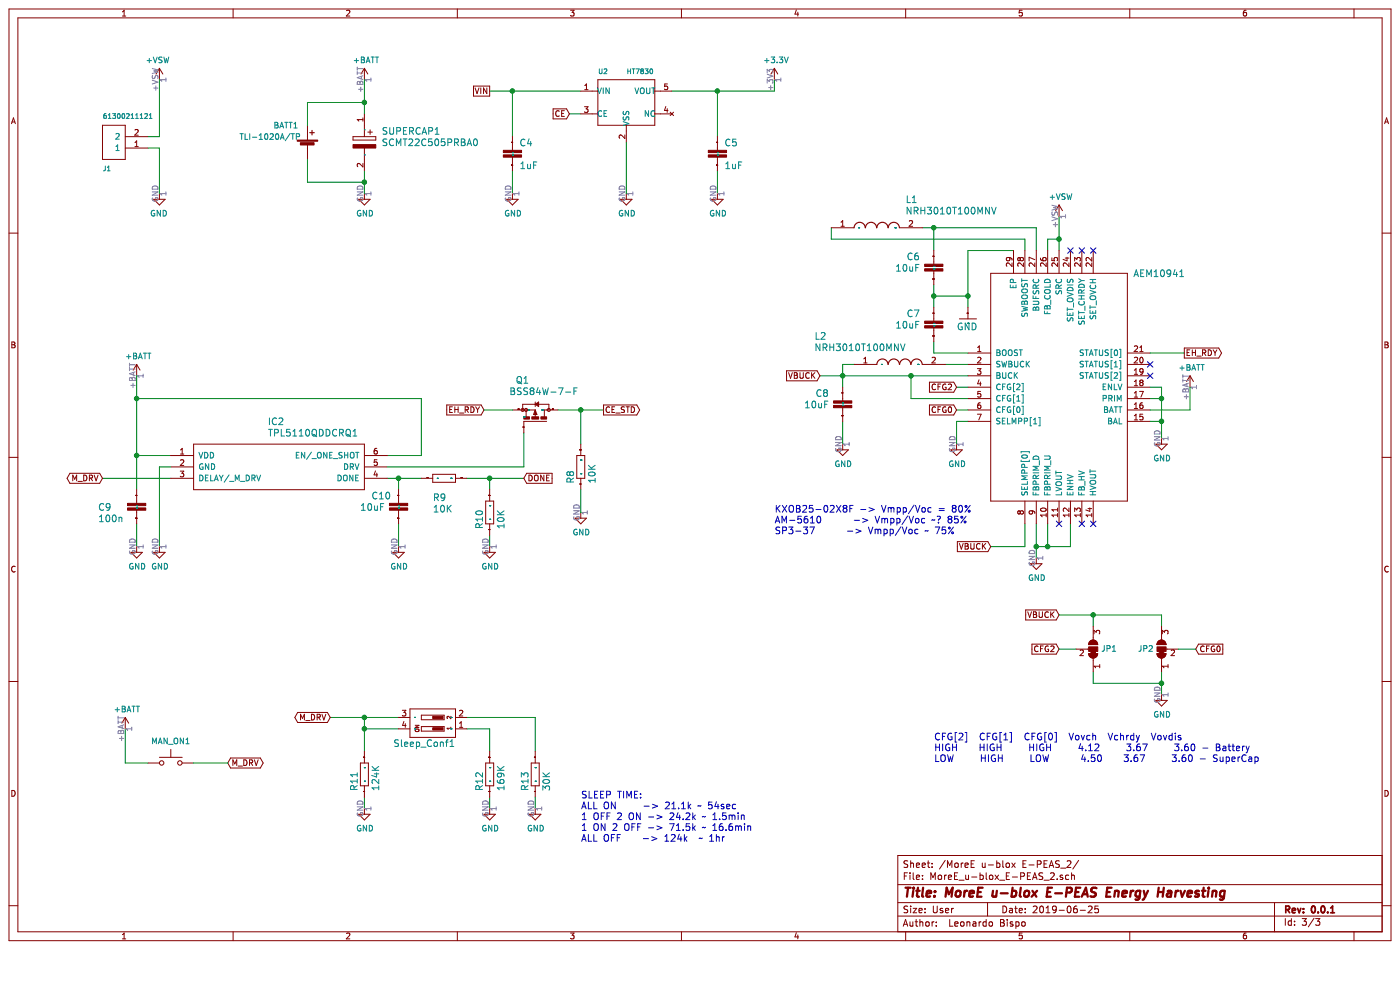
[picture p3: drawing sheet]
EESchema Schematic File Version 4
LIBS:MoreE u-blox E-PEAS-cache
EELAYER 29 0
EELAYER END
$Descr User 12294 8339
encoding utf-8
Sheet 3 3
Title "MoreE u-blox E-PEAS Energy Harvesting"
Date "2019-06-25"
Rev "0.0.1"
Comp ""
Comment1 "Leonardo Bispo"
Comment2 ""
Comment3 ""
Comment4 ""
$EndDescr
Wire Wire Line
	3400 4200 3500 4200
Wire Wire Line
	3500 4200 3700 4200
Wire Wire Line
	3500 4300 3500 4200
Connection ~ 3500 4200
Wire Wire Line
	4100 4200 4300 4200
Wire Wire Line
	4300 4300 4300 4200
Wire Wire Line
	4300 4200 4600 4200
Connection ~ 4300 4200
Wire Wire Line
	4300 4700 4300 4800
Wire Wire Line
	1500 4100 1400 4100
Wire Wire Line
	1400 4100 1400 4800
Wire Wire Line
	3500 4600 3500 4800
Wire Wire Line
	7400 3700 7400 3900
Wire Wire Line
	8500 2600 8500 2700
Wire Wire Line
	8200 2500 8200 2600
Wire Wire Line
	8200 2600 8500 2600
Wire Wire Line
	8900 2200 8500 2200
Wire Wire Line
	8500 2200 8500 2600
Wire Wire Line
	8200 2700 8200 2600
Connection ~ 8500 2600
Connection ~ 8200 2600
Wire Wire Line
	8500 3700 8400 3700
Wire Wire Line
	8400 3700 8400 3900
Wire Wire Line
	9100 4600 9100 4800
Wire Wire Line
	9100 4800 9100 4900
Wire Wire Line
	9200 4600 9200 4800
Wire Wire Line
	9200 4800 9100 4800
Wire Wire Line
	9400 4600 9400 4800
Wire Wire Line
	9400 4800 9200 4800
Connection ~ 9100 4800
Connection ~ 9200 4800
Wire Wire Line
	3200 7100 3200 7000
Wire Wire Line
	4300 7000 4300 7100
Wire Wire Line
	4700 7000 4700 7100
Wire Wire Line
	10200 5900 10200 6000
Wire Wire Line
	10200 6000 10200 6100
Wire Wire Line
	9600 5900 9600 6000
Wire Wire Line
	9600 6000 10200 6000
Connection ~ 10200 6000
Wire Wire Line
	1200 4600 1200 4800
Wire Wire Line
	3400 4100 4600 4100
Wire Wire Line
	4600 4100 4600 3800
Wire Wire Line
	4900 3600 5100 3600
Wire Wire Line
	1500 4200 900  4200
Wire Wire Line
	3500 6300 3200 6300
Wire Wire Line
	3200 6300 2900 6300
Wire Wire Line
	3500 6400 3200 6400
Wire Wire Line
	3200 6400 3200 6300
Wire Wire Line
	3200 6400 3200 6600
Connection ~ 3200 6300
Connection ~ 3200 6400
Wire Wire Line
	8500 3200 8300 3200
Wire Wire Line
	7500 3200 7400 3200
Wire Wire Line
	7400 3200 7400 3300
Wire Wire Line
	7400 3300 7400 3400
Wire Wire Line
	8500 3300 8000 3300
Wire Wire Line
	8000 3300 7400 3300
Wire Wire Line
	7400 3300 7200 3300
Wire Wire Line
	8500 3500 8000 3500
Wire Wire Line
	8000 3500 8000 3300
Connection ~ 7400 3300
Connection ~ 8000 3300
Wire Wire Line
	9000 4600 9000 4800
Wire Wire Line
	9000 4800 8700 4800
Wire Wire Line
	9600 5500 9600 5400
Wire Wire Line
	10200 5500 10200 5400
Wire Wire Line
	10200 5400 9600 5400
Connection ~ 9600 5400
Wire Wire Line
	9100 2200 9100 2000
Wire Wire Line
	9100 2000 8200 2000
Wire Wire Line
	8200 2000 8100 2000
Wire Wire Line
	8200 2200 8200 2000
Connection ~ 8200 2000
Wire Wire Line
	9000 2200 9000 2100
Wire Wire Line
	7300 2100 7300 2000
Wire Wire Line
	9000 2100 7300 2100
Wire Wire Line
	8500 3100 8200 3100
Wire Wire Line
	8200 3100 8200 3000
Wire Wire Line
	4100 6400 4300 6400
Wire Wire Line
	4300 6400 4300 6600
Wire Wire Line
	4100 6300 4700 6300
Wire Wire Line
	4700 6300 4700 6600
Wire Wire Line
	3400 4000 3700 4000
Wire Wire Line
	1500 4000 1200 4000
Wire Wire Line
	1200 4300 1200 4000
Connection ~ 1200 4000
Wire Wire Line
	3200 1000 3200 900 
Wire Wire Line
	1100 6700 1100 6400
Wire Wire Line
	9300 2200 9300 2100
Wire Wire Line
	9300 2100 9300 1900
Wire Wire Line
	9200 2200 9200 2100
Wire Wire Line
	9200 2100 9300 2100
Connection ~ 9300 2100
Wire Wire Line
	8500 3400 8400 3400
Wire Wire Line
	8500 3600 8400 3600
$Comp
L MoreE_u-blox_E-PEAS-eagle-import:TPL5110QDDCRQ1 IC?
U 1 1
P 1500 4000
AR Path="/BC34DC86" Ref="IC?"  Part="1" 
AR Path="/5D11F4B8/BC34DC86" Ref="IC2"  Part="1" 
F 0 "IC2" H 2350 4300 59  0000 L CNN
F 1 "TPL5110QDDCRQ1" H 2350 4200 59  0000 L CNN
F 2 "Package_TO_SOT_SMD:SOT-23-6" H 1500 4000 50  0001 C CNN
F 3 "" H 1500 4000 50  0001 C CNN
	1    1500 4000
	1    0    0    -1  
$EndComp
$Comp
L MoreE_u-blox_E-PEAS-eagle-import:R-EU_R0805 R?
U 1 1
P 3900 4200
AR Path="/0F3C4881" Ref="R?"  Part="1" 
AR Path="/5D11F4B8/0F3C4881" Ref="R9"  Part="1" 
F 0 "R9" H 3800 4000 59  0000 L BNN
F 1 "10K" H 3800 3900 59  0000 L BNN
F 2 "Resistor_SMD:R_0805_2012Metric" H 3900 4200 50  0001 C CNN
F 3 "" H 3900 4200 50  0001 C CNN
	1    3900 4200
	1    0    0    -1  
$EndComp
$Comp
L MoreE_u-blox_E-PEAS-eagle-import:R-EU_R0805 R?
U 1 1
P 4300 4500
AR Path="/2A684572" Ref="R?"  Part="1" 
AR Path="/5D11F4B8/2A684572" Ref="R10"  Part="1" 
F 0 "R10" H 4150 4559 59  0000 L BNN
F 1 "10K" H 4150 4370 59  0000 L BNN
F 2 "Resistor_SMD:R_0805_2012Metric" H 4300 4500 50  0001 C CNN
F 3 "" H 4300 4500 50  0001 C CNN
	1    4300 4500
	0    -1   -1   0   
$EndComp
$Comp
L MoreE_u-blox_E-PEAS-eagle-import:AEM10941 PS?
U 1 1
P 8500 3100
AR Path="/48CCC9E0" Ref="PS?"  Part="1" 
AR Path="/5D11F4B8/48CCC9E0" Ref="AEM10941"  Part="1" 
F 0 "AEM10941" H 9950 3800 59  0000 L CNN
F 1 "AEM10941" H 9950 3700 59  0001 L CNN
F 2 "Package_DFN_QFN:QFN-28-1EP_5x5mm_P0.5mm_EP3.35x3.35mm" H 8500 3100 50  0001 C CNN
F 3 "" H 8500 3100 50  0001 C CNN
	1    8500 3100
	1    0    0    -1  
$EndComp
$Comp
L MoreE_u-blox_E-PEAS-eagle-import:BSS84 Q?
U 1 1
P 4700 3600
AR Path="/1DEDC509" Ref="Q?"  Part="1" 
AR Path="/5D11F4B8/1DEDC509" Ref="Q1"  Part="1" 
F 0 "Q1" V 4990 3650 59  0000 L BNN
F 1 "BSS84W-7-F" V 4890 3220 59  0000 L BNN
F 2 "Package_TO_SOT_SMD:SOT-323_SC-70" H 4700 3600 50  0001 C CNN
F 3 "" H 4700 3600 50  0001 C CNN
	1    4700 3600
	0    -1   -1   0   
$EndComp
$Comp
L MoreE_u-blox_E-PEAS-eagle-import:SCMT22C505PRBA0 SUPERCAP?
U 1 1
P 3200 1000
AR Path="/D8050534" Ref="SUPERCAP?"  Part="1" 
AR Path="/5D11F4B8/D8050534" Ref="SUPERCAP1"  Part="1" 
F 0 "SUPERCAP1" V 3350 1150 59  0000 L CNN
F 1 "SCMT22C505PRBA0" V 3450 1150 59  0000 L CNN
F 2 "SamacSys_Parts:SCMT22C505PRBA0" H 3200 1000 50  0001 C CNN
F 3 "" H 3200 1000 50  0001 C CNN
	1    3200 1000
	0    1    1    0   
$EndComp
$Comp
L MoreE_u-blox_E-PEAS-eagle-import:NRH3010T100MNV L?
U 1 1
P 7500 3200
AR Path="/FF1B59BB" Ref="L?"  Part="1" 
AR Path="/5D11F4B8/FF1B59BB" Ref="L2"  Part="1" 
F 0 "L2" H 7150 3450 59  0000 L CNN
F 1 "NRH3010T100MNV" H 7150 3350 59  0000 L CNN
F 2 "SamacSys_Parts:L_Taiyo-Yuden_NRH30xx" H 7500 3200 50  0001 C CNN
F 3 "" H 7500 3200 50  0001 C CNN
	1    7500 3200
	1    0    0    -1  
$EndComp
$Comp
L MoreE_u-blox_E-PEAS-eagle-import:NRH3010T100MNV L?
U 1 1
P 7300 2000
AR Path="/B1AD6528" Ref="L?"  Part="1" 
AR Path="/5D11F4B8/B1AD6528" Ref="L1"  Part="1" 
F 0 "L1" H 7950 2250 59  0000 L CNN
F 1 "NRH3010T100MNV" H 7950 2150 59  0000 L CNN
F 2 "SamacSys_Parts:L_Taiyo-Yuden_NRH30xx" H 7300 2000 50  0001 C CNN
F 3 "" H 7300 2000 50  0001 C CNN
	1    7300 2000
	1    0    0    -1  
$EndComp
$Comp
L MoreE_u-blox_E-PEAS-eagle-import:GND #GND?
U 1 1
P 8500 2800
AR Path="/FD0A31A1" Ref="#GND?"  Part="1" 
AR Path="/5D11F4B8/FD0A31A1" Ref="#GND05"  Part="1" 
F 0 "#GND05" H 8500 2800 50  0001 C CNN
F 1 "GND" H 8400 2700 59  0000 L BNN
F 2 "" H 8500 2800 50  0001 C CNN
F 3 "" H 8500 2800 50  0001 C CNN
	1    8500 2800
	1    0    0    -1  
$EndComp
$Comp
L MoreE_u-blox_E-PEAS-eagle-import:DP02 S?
U 1 1
P 3800 6400
AR Path="/788C9994" Ref="S?"  Part="1" 
AR Path="/5D11F4B8/788C9994" Ref="Sleep_Conf1"  Part="1" 
F 0 "Sleep_Conf1" V 3700 6200 59  0000 L BNN
F 1 "Sleep Conf" V 4075 6200 59  0001 L BNN
F 2 "Button_Switch_THT:SW_DIP_SPSTx02_Slide_9.78x7.26mm_W7.62mm_P2.54mm" H 3800 6400 50  0001 C CNN
F 3 "" H 3800 6400 50  0001 C CNN
	1    3800 6400
	0    -1   -1   0   
$EndComp
$Comp
L MoreE_u-blox_E-PEAS-eagle-import:R-EU_R0805 R?
U 1 1
P 3200 6800
AR Path="/81C17172" Ref="R?"  Part="1" 
AR Path="/5D11F4B8/81C17172" Ref="R11"  Part="1" 
F 0 "R11" H 3050 6859 59  0000 L BNN
F 1 "124K" H 3050 6670 59  0000 L BNN
F 2 "Resistor_SMD:R_0805_2012Metric" H 3200 6800 50  0001 C CNN
F 3 "" H 3200 6800 50  0001 C CNN
F 4 "0805W8F1243T5E " H 3200 6800 59  0001 L BNN "PNUM"
	1    3200 6800
	0    -1   -1   0   
$EndComp
$Comp
L MoreE_u-blox_E-PEAS-eagle-import:R-EU_R0805 R?
U 1 1
P 4300 6800
AR Path="/4E5CB1FF" Ref="R?"  Part="1" 
AR Path="/5D11F4B8/4E5CB1FF" Ref="R12"  Part="1" 
F 0 "R12" H 4150 6859 59  0000 L BNN
F 1 "169K" H 4150 6670 59  0000 L BNN
F 2 "Resistor_SMD:R_0805_2012Metric" H 4300 6800 50  0001 C CNN
F 3 "" H 4300 6800 50  0001 C CNN
F 4 "0805W8F1243T5E " H 4300 6800 59  0001 L BNN "PNUM"
	1    4300 6800
	0    -1   -1   0   
$EndComp
$Comp
L MoreE_u-blox_E-PEAS-eagle-import:R-EU_R0805 R?
U 1 1
P 4700 6800
AR Path="/56FE2A08" Ref="R?"  Part="1" 
AR Path="/5D11F4B8/56FE2A08" Ref="R13"  Part="1" 
F 0 "R13" H 4550 6859 59  0000 L BNN
F 1 "30K" H 4550 6670 59  0000 L BNN
F 2 "Resistor_SMD:R_0805_2012Metric" H 4700 6800 50  0001 C CNN
F 3 "" H 4700 6800 50  0001 C CNN
F 4 "0805W8F1243T5E " H 4700 6800 59  0001 L BNN "PNUM"
	1    4700 6800
	0    -1   -1   0   
$EndComp
$Comp
L MoreE_u-blox_E-PEAS-eagle-import:C-EUC0805 C?
U 1 1
P 8200 2800
AR Path="/C3EA450F" Ref="C?"  Part="1" 
AR Path="/5D11F4B8/C3EA450F" Ref="C7"  Part="1" 
F 0 "C7" H 7960 2815 59  0000 L BNN
F 1 "10uF" H 7860 2715 59  0000 L BNN
F 2 "Capacitor_SMD:C_0805_2012Metric" H 8200 2800 50  0001 C CNN
F 3 "" H 8200 2800 50  0001 C CNN
	1    8200 2800
	1    0    0    -1  
$EndComp
$Comp
L MoreE_u-blox_E-PEAS-eagle-import:C-EUC0805 C?
U 1 1
P 8200 2300
AR Path="/487BCAB4" Ref="C?"  Part="1" 
AR Path="/5D11F4B8/487BCAB4" Ref="C6"  Part="1" 
F 0 "C6" H 7960 2315 59  0000 L BNN
F 1 "10uF" H 7860 2215 59  0000 L BNN
F 2 "Capacitor_SMD:C_0805_2012Metric" H 8200 2300 50  0001 C CNN
F 3 "" H 8200 2300 50  0001 C CNN
	1    8200 2300
	1    0    0    -1  
$EndComp
$Comp
L MoreE_u-blox_E-PEAS-eagle-import:C-EUC0805 C?
U 1 1
P 7400 3500
AR Path="/607D4452" Ref="C?"  Part="1" 
AR Path="/5D11F4B8/607D4452" Ref="C8"  Part="1" 
F 0 "C8" H 7160 3515 59  0000 L BNN
F 1 "10uF" H 7060 3415 59  0000 L BNN
F 2 "Capacitor_SMD:C_0805_2012Metric" H 7400 3500 50  0001 C CNN
F 3 "" H 7400 3500 50  0001 C CNN
	1    7400 3500
	1    0    0    -1  
$EndComp
$Comp
L MoreE_u-blox_E-PEAS-eagle-import:61300211121 J?
U 1 1
P 1000 1300
AR Path="/449C7C68" Ref="J?"  Part="1" 
AR Path="/5D11F4B8/449C7C68" Ref="J1"  Part="1" 
F 0 "J1" H 900 1460 42  0000 L BNN
F 1 "61300211121" H 900 1000 42  0000 L BNN
F 2 "SamacSys_Parts:PinHeader_1x02_P2.54mm_Vertical" H 1000 1300 50  0001 C CNN
F 3 "" H 1000 1300 50  0001 C CNN
	1    1000 1300
	1    0    0    1   
$EndComp
$Comp
L MoreE_u-blox_E-PEAS-eagle-import:C-EUC0805 C?
U 1 1
P 1200 4400
AR Path="/08F1D4ED" Ref="C?"  Part="1" 
AR Path="/5D11F4B8/08F1D4ED" Ref="C9"  Part="1" 
F 0 "C9" H 860 4315 59  0000 L BNN
F 1 "100n" H 860 4215 59  0000 L BNN
F 2 "Capacitor_SMD:C_0805_2012Metric" H 1200 4400 50  0001 C CNN
F 3 "" H 1200 4400 50  0001 C CNN
	1    1200 4400
	1    0    0    -1  
$EndComp
$Comp
L MoreE_u-blox_E-PEAS-eagle-import:C-EUC0805 C?
U 1 1
P 3500 4400
AR Path="/CFDC1CA0" Ref="C?"  Part="1" 
AR Path="/5D11F4B8/CFDC1CA0" Ref="C10"  Part="1" 
F 0 "C10" H 3260 4415 59  0000 L BNN
F 1 "10uF" H 3160 4315 59  0000 L BNN
F 2 "Capacitor_SMD:C_0805_2012Metric" H 3500 4400 50  0001 C CNN
F 3 "" H 3500 4400 50  0001 C CNN
	1    3500 4400
	1    0    0    -1  
$EndComp
Text Notes 5100 7400 0    59   ~ 0
SLEEP TIME:\nALL ON     -> 21.1k ~~ 54sec\n1 OFF 2 ON -> 24.2k ~~ 1.5min\n1 ON 2 OFF -> 71.5k ~~ 16.6min\nALL OFF    -> 124k  ~~ 1hr
Text Notes 8200 6700 0    59   ~ 0
CFG[2]  CFG[1]  CFG[0]  Vovch  Vchrdy  Vovdis\nHIGH    HIGH     HIGH     4.12     3.67     3.60 - Battery\nLOW     HIGH     LOW      4.50    3.67     3.60 - SuperCap
$Comp
L power:+BATT #PWR013
U 1 1
P 3200 700
F 0 "#PWR013" H 3200 550 50  0001 C CNN
F 1 "+BATT" H 3215 873 50  0000 C CNN
F 2 "" H 3200 700 50  0001 C CNN
F 3 "" H 3200 700 50  0001 C CNN
	1    3200 700 
	1    0    0    -1  
$EndComp
$Comp
L power:GND #PWR021
U 1 1
P 3200 1700
F 0 "#PWR021" H 3200 1450 50  0001 C CNN
F 1 "GND" H 3205 1527 50  0000 C CNN
F 2 "" H 3200 1700 50  0001 C CNN
F 3 "" H 3200 1700 50  0001 C CNN
	1    3200 1700
	1    0    0    -1  
$EndComp
$Comp
L power:GND #PWR016
U 1 1
P 1400 1700
F 0 "#PWR016" H 1400 1450 50  0001 C CNN
F 1 "GND" H 1405 1527 50  0000 C CNN
F 2 "" H 1400 1700 50  0001 C CNN
F 3 "" H 1400 1700 50  0001 C CNN
	1    1400 1700
	-1   0    0    -1  
$EndComp
$Comp
L power:+VSW #PWR014
U 1 1
P 1400 700
F 0 "#PWR014" H 1400 550 50  0001 C CNN
F 1 "+VSW" H 1415 873 50  0000 C CNN
F 2 "" H 1400 700 50  0001 C CNN
F 3 "" H 1400 700 50  0001 C CNN
	1    1400 700 
	-1   0    0    -1  
$EndComp
$Comp
L power:+VSW #PWR017
U 1 1
P 9300 1900
F 0 "#PWR017" H 9300 1750 50  0001 C CNN
F 1 "+VSW" H 9315 2073 50  0000 C CNN
F 2 "" H 9300 1900 50  0001 C CNN
F 3 "" H 9300 1900 50  0001 C CNN
	1    9300 1900
	1    0    0    -1  
$EndComp
$Comp
L power:+BATT #PWR022
U 1 1
P 1200 3300
F 0 "#PWR022" H 1200 3150 50  0001 C CNN
F 1 "+BATT" H 1215 3473 50  0000 C CNN
F 2 "" H 1200 3300 50  0001 C CNN
F 3 "" H 1200 3300 50  0001 C CNN
	1    1200 3300
	1    0    0    -1  
$EndComp
Text GLabel 4250 3600 0    50   Input ~ 0
EH_RDY
Text GLabel 10400 3100 2    50   Output ~ 0
EH_RDY
Text GLabel 5300 3600 2    50   Output ~ 0
CE_STD
Text GLabel 4600 4200 2    50   Input ~ 0
DONE
Text GLabel 900  4200 0    50   BiDi ~ 0
M_DRV
Text GLabel 2900 6300 0    50   BiDi ~ 0
M_DRV
Text GLabel 2000 6700 2    50   BiDi ~ 0
M_DRV
$Comp
L power:+BATT #PWR025
U 1 1
P 1100 6400
F 0 "#PWR025" H 1100 6250 50  0001 C CNN
F 1 "+BATT" H 1115 6573 50  0000 C CNN
F 2 "" H 1100 6400 50  0001 C CNN
F 3 "" H 1100 6400 50  0001 C CNN
	1    1100 6400
	1    0    0    -1  
$EndComp
Text GLabel 10500 5700 2    50   Input ~ 0
CFG0
Text GLabel 9300 5700 0    50   Input ~ 0
CFG2
Text GLabel 8400 3400 0    50   Input ~ 0
CFG2
Text GLabel 8400 3600 0    50   Input ~ 0
CFG0
Text Notes 6800 4700 0    59   ~ 0
KXOB25-02X8F -> Vmpp/Voc = 80%\nAM-5610      -> Vmpp/Voc ~~? 85%\nSP3-37      -> Vmpp/Voc ~~ 75%
Text GLabel 8700 4800 0    50   Input ~ 0
VBUCK
Text GLabel 7200 3300 0    50   Input ~ 0
VBUCK
Text GLabel 9300 5400 0    50   Input ~ 0
VBUCK
Wire Wire Line
	9300 5400 9600 5400
$Comp
L MoreE_u-blox_E-PEAS-eagle-import:R-EU_R0805 R?
U 1 1
P 5100 4100
AR Path="/5D1F5068" Ref="R?"  Part="1" 
AR Path="/5D11F4B8/5D1F5068" Ref="R8"  Part="1" 
F 0 "R8" H 4950 4159 59  0000 L BNN
F 1 "10K" H 4950 3970 59  0000 L BNN
F 2 "Resistor_SMD:R_0805_2012Metric" H 5100 4100 50  0001 C CNN
F 3 "" H 5100 4100 50  0001 C CNN
	1    5100 4100
	0    -1   -1   0   
$EndComp
$Comp
L power:GND #PWR024
U 1 1
P 5100 4500
F 0 "#PWR024" H 5100 4250 50  0001 C CNN
F 1 "GND" H 5105 4327 50  0000 C CNN
F 2 "" H 5100 4500 50  0001 C CNN
F 3 "" H 5100 4500 50  0001 C CNN
	1    5100 4500
	1    0    0    -1  
$EndComp
Wire Wire Line
	5100 3900 5100 3600
Connection ~ 5100 3600
Wire Wire Line
	5100 4300 5100 4500
$Comp
L Device:Battery_Cell BATT1
U 1 1
P 2700 1300
F 0 "BATT1" H 2400 1500 50  0000 L CNN
F 1 "TLI-1020A/TP" H 2100 1400 50  0000 L CNN
F 2 "" V 2700 1360 50  0001 C CNN
F 3 "~" V 2700 1360 50  0001 C CNN
	1    2700 1300
	1    0    0    -1  
$EndComp
Wire Wire Line
	2700 1100 2700 900 
Wire Wire Line
	2700 900  3200 900 
Connection ~ 3200 900 
Wire Wire Line
	3200 900  3200 700 
Wire Wire Line
	4500 1500 4500 1700
Wire Wire Line
	6300 1500 6300 1700
Wire Wire Line
	5900 800  6300 800 
Wire Wire Line
	6300 800  6800 800 
Wire Wire Line
	6300 1200 6300 800 
Wire Wire Line
	6800 700  6800 800 
Connection ~ 6300 800 
Wire Wire Line
	5100 800  4500 800 
Wire Wire Line
	4500 800  4300 800 
Wire Wire Line
	4500 1200 4500 800 
Connection ~ 4500 800 
$Comp
L MoreE_u-blox_E-PEAS-eagle-import:C-EUC0805 C?
U 1 1
P 4500 1300
AR Path="/C8E3AF05" Ref="C?"  Part="1" 
AR Path="/5D11F4B8/C8E3AF05" Ref="C4"  Part="1" 
F 0 "C4" H 4560 1315 59  0000 L BNN
F 1 "1uF" H 4560 1115 59  0000 L BNN
F 2 "Capacitor_SMD:C_0805_2012Metric" H 4500 1300 50  0001 C CNN
F 3 "" H 4500 1300 50  0001 C CNN
	1    4500 1300
	1    0    0    -1  
$EndComp
$Comp
L MoreE_u-blox_E-PEAS-eagle-import:C-EUC0805 C?
U 1 1
P 6300 1300
AR Path="/AC671DB5" Ref="C?"  Part="1" 
AR Path="/5D11F4B8/AC671DB5" Ref="C5"  Part="1" 
F 0 "C5" H 6360 1315 59  0000 L BNN
F 1 "1uF" H 6360 1115 59  0000 L BNN
F 2 "Capacitor_SMD:C_0805_2012Metric" H 6300 1300 50  0001 C CNN
F 3 "" H 6300 1300 50  0001 C CNN
	1    6300 1300
	1    0    0    -1  
$EndComp
$Comp
L power:+3.3V #PWR015
U 1 1
P 6800 700
F 0 "#PWR015" H 6800 550 50  0001 C CNN
F 1 "+3.3V" H 6815 873 50  0000 C CNN
F 2 "" H 6800 700 50  0001 C CNN
F 3 "" H 6800 700 50  0001 C CNN
	1    6800 700 
	1    0    0    -1  
$EndComp
Text GLabel 4300 800  0    50   UnSpc ~ 0
VIN
Wire Wire Line
	5100 1000 5000 1000
Text GLabel 5000 1000 0    50   Input ~ 0
CE
$Comp
L power:GND #PWR018
U 1 1
P 4500 1700
F 0 "#PWR018" H 4500 1450 50  0001 C CNN
F 1 "GND" H 4505 1527 50  0000 C CNN
F 2 "" H 4500 1700 50  0001 C CNN
F 3 "" H 4500 1700 50  0001 C CNN
	1    4500 1700
	1    0    0    -1  
$EndComp
$Comp
L power:GND #PWR019
U 1 1
P 5500 1700
F 0 "#PWR019" H 5500 1450 50  0001 C CNN
F 1 "GND" H 5505 1527 50  0000 C CNN
F 2 "" H 5500 1700 50  0001 C CNN
F 3 "" H 5500 1700 50  0001 C CNN
	1    5500 1700
	1    0    0    -1  
$EndComp
$Comp
L power:GND #PWR020
U 1 1
P 6300 1700
F 0 "#PWR020" H 6300 1450 50  0001 C CNN
F 1 "GND" H 6305 1527 50  0000 C CNN
F 2 "" H 6300 1700 50  0001 C CNN
F 3 "" H 6300 1700 50  0001 C CNN
	1    6300 1700
	1    0    0    -1  
$EndComp
Wire Wire Line
	3200 1500 3200 1600
Wire Wire Line
	2700 1400 2700 1600
Wire Wire Line
	2700 1600 3200 1600
Connection ~ 3200 1600
Wire Wire Line
	3200 1600 3200 1700
Wire Wire Line
	1400 1200 1300 1200
Wire Wire Line
	1300 1300 1400 1300
Wire Wire Line
	1400 1300 1400 1700
$Comp
L MoreE_u-blox_E-PEAS-eagle-import:PMIC-LDO-XC6204B332MR(SOT23-5) U?
U 1 1
P 5500 900
AR Path="/05086E18" Ref="U?"  Part="1" 
AR Path="/5D11F4B8/05086E18" Ref="U2"  Part="1" 
F 0 "U2" H 5250 1150 42  0000 L BNN
F 1 "HT7830" H 5500 1150 42  0000 L BNN
F 2 "Package_TO_SOT_SMD:SOT-23-5" H 5500 900 50  0001 C CNN
F 3 "" H 5500 900 50  0001 C CNN
	1    5500 900 
	1    0    0    -1  
$EndComp
Wire Wire Line
	5500 1250 5500 1700
Wire Wire Line
	10100 3600 10450 3600
Wire Wire Line
	10100 3700 10200 3700
Wire Wire Line
	10200 3700 10200 3850
Wire Wire Line
	10100 3500 10200 3500
Wire Wire Line
	10200 3500 10200 3700
Connection ~ 10200 3700
Wire Wire Line
	10100 3400 10200 3400
Wire Wire Line
	10200 3400 10200 3500
Connection ~ 10200 3500
NoConn ~ 10100 3200
NoConn ~ 10100 3300
NoConn ~ 9500 4600
NoConn ~ 9600 4600
NoConn ~ 9300 4600
NoConn ~ 9600 2200
NoConn ~ 9500 2200
NoConn ~ 9400 2200
Wire Wire Line
	4250 3600 4500 3600
$Comp
L Jumper:SolderJumper_3_Bridged12 JP1
U 1 1
P 9600 5700
F 0 "JP1" V 9600 5768 50  0000 L CNN
F 1 "SolderJumper_3_Bridged12" V 9555 5768 50  0001 L CNN
F 2 "Jumper:SolderJumper-3_P1.3mm_Bridged12_RoundedPad1.0x1.5mm" H 9600 5700 50  0001 C CNN
F 3 "~" H 9600 5700 50  0001 C CNN
	1    9600 5700
	0    1    -1   0   
$EndComp
Wire Wire Line
	9300 5700 9450 5700
$Comp
L Jumper:SolderJumper_3_Bridged12 JP2
U 1 1
P 10200 5700
F 0 "JP2" V 10200 5767 50  0000 L CNN
F 1 "SolderJumper_3_Bridged12" V 10155 5768 50  0001 L CNN
F 2 "Jumper:SolderJumper-3_P1.3mm_Bridged12_RoundedPad1.0x1.5mm" H 10200 5700 50  0001 C CNN
F 3 "~" H 10200 5700 50  0001 C CNN
	1    10200 5700
	0    -1   -1   0   
$EndComp
Wire Wire Line
	10350 5700 10500 5700
$Comp
L SamacSys_Parts:SW_Push_KMR2 MAN_ON1
U 1 1
P 1500 6700
F 0 "MAN_ON1" H 1500 6893 50  0000 C CNN
F 1 "SW_Push_KMR2" H 1500 6894 50  0001 C CNN
F 2 "SamacSys_Parts:SW_Push_1P1T_NO_CK_KMR2" H 1500 6900 50  0001 C CNN
F 3 "~" H 1500 6900 50  0001 C CNN
	1    1500 6700
	1    0    0    -1  
$EndComp
Wire Wire Line
	1700 6700 2000 6700
Wire Wire Line
	1100 6700 1300 6700
$Comp
L power:GND #PWR0102
U 1 1
P 4300 4800
F 0 "#PWR0102" H 4300 4550 50  0001 C CNN
F 1 "GND" H 4305 4627 50  0000 C CNN
F 2 "" H 4300 4800 50  0001 C CNN
F 3 "" H 4300 4800 50  0001 C CNN
	1    4300 4800
	1    0    0    -1  
$EndComp
$Comp
L power:GND #PWR0103
U 1 1
P 3500 4800
F 0 "#PWR0103" H 3500 4550 50  0001 C CNN
F 1 "GND" H 3505 4627 50  0000 C CNN
F 2 "" H 3500 4800 50  0001 C CNN
F 3 "" H 3500 4800 50  0001 C CNN
	1    3500 4800
	1    0    0    -1  
$EndComp
$Comp
L power:GND #PWR0104
U 1 1
P 1400 4800
F 0 "#PWR0104" H 1400 4550 50  0001 C CNN
F 1 "GND" H 1405 4627 50  0000 C CNN
F 2 "" H 1400 4800 50  0001 C CNN
F 3 "" H 1400 4800 50  0001 C CNN
	1    1400 4800
	1    0    0    -1  
$EndComp
$Comp
L power:GND #PWR0105
U 1 1
P 1200 4800
F 0 "#PWR0105" H 1200 4550 50  0001 C CNN
F 1 "GND" H 1205 4627 50  0000 C CNN
F 2 "" H 1200 4800 50  0001 C CNN
F 3 "" H 1200 4800 50  0001 C CNN
	1    1200 4800
	1    0    0    -1  
$EndComp
$Comp
L power:GND #PWR0106
U 1 1
P 4700 7100
F 0 "#PWR0106" H 4700 6850 50  0001 C CNN
F 1 "GND" H 4705 6927 50  0000 C CNN
F 2 "" H 4700 7100 50  0001 C CNN
F 3 "" H 4700 7100 50  0001 C CNN
	1    4700 7100
	1    0    0    -1  
$EndComp
$Comp
L power:GND #PWR0107
U 1 1
P 4300 7100
F 0 "#PWR0107" H 4300 6850 50  0001 C CNN
F 1 "GND" H 4305 6927 50  0000 C CNN
F 2 "" H 4300 7100 50  0001 C CNN
F 3 "" H 4300 7100 50  0001 C CNN
	1    4300 7100
	1    0    0    -1  
$EndComp
$Comp
L power:GND #PWR0108
U 1 1
P 3200 7100
F 0 "#PWR0108" H 3200 6850 50  0001 C CNN
F 1 "GND" H 3205 6927 50  0000 C CNN
F 2 "" H 3200 7100 50  0001 C CNN
F 3 "" H 3200 7100 50  0001 C CNN
	1    3200 7100
	1    0    0    -1  
$EndComp
$Comp
L power:GND #PWR0109
U 1 1
P 10200 6100
F 0 "#PWR0109" H 10200 5850 50  0001 C CNN
F 1 "GND" H 10205 5927 50  0000 C CNN
F 2 "" H 10200 6100 50  0001 C CNN
F 3 "" H 10200 6100 50  0001 C CNN
	1    10200 6100
	1    0    0    -1  
$EndComp
$Comp
L power:GND #PWR0110
U 1 1
P 10200 3850
F 0 "#PWR0110" H 10200 3600 50  0001 C CNN
F 1 "GND" H 10205 3677 50  0000 C CNN
F 2 "" H 10200 3850 50  0001 C CNN
F 3 "" H 10200 3850 50  0001 C CNN
	1    10200 3850
	1    0    0    -1  
$EndComp
$Comp
L power:GND #PWR0111
U 1 1
P 8400 3900
F 0 "#PWR0111" H 8400 3650 50  0001 C CNN
F 1 "GND" H 8405 3727 50  0000 C CNN
F 2 "" H 8400 3900 50  0001 C CNN
F 3 "" H 8400 3900 50  0001 C CNN
	1    8400 3900
	1    0    0    -1  
$EndComp
$Comp
L power:GND #PWR0112
U 1 1
P 7400 3900
F 0 "#PWR0112" H 7400 3650 50  0001 C CNN
F 1 "GND" H 7405 3727 50  0000 C CNN
F 2 "" H 7400 3900 50  0001 C CNN
F 3 "" H 7400 3900 50  0001 C CNN
	1    7400 3900
	1    0    0    -1  
$EndComp
$Comp
L power:GND #PWR0113
U 1 1
P 9100 4900
F 0 "#PWR0113" H 9100 4650 50  0001 C CNN
F 1 "GND" H 9105 4727 50  0000 C CNN
F 2 "" H 9100 4900 50  0001 C CNN
F 3 "" H 9100 4900 50  0001 C CNN
	1    9100 4900
	1    0    0    -1  
$EndComp
Wire Wire Line
	1400 700  1400 1200
$Comp
L power:+BATT #PWR0115
U 1 1
P 10450 3400
F 0 "#PWR0115" H 10450 3250 50  0001 C CNN
F 1 "+BATT" H 10465 3573 50  0000 C CNN
F 2 "" H 10450 3400 50  0001 C CNN
F 3 "" H 10450 3400 50  0001 C CNN
	1    10450 3400
	1    0    0    -1  
$EndComp
Wire Wire Line
	10450 3400 10450 3600
Wire Wire Line
	5100 3600 5300 3600
Wire Wire Line
	10100 3100 10400 3100
Wire Wire Line
	3700 4000 3700 3500
Wire Wire Line
	3700 3500 1200 3500
Wire Wire Line
	1200 4000 1200 3500
Wire Wire Line
	1200 3500 1200 3300
Connection ~ 1200 3500
$EndSCHEMATC
